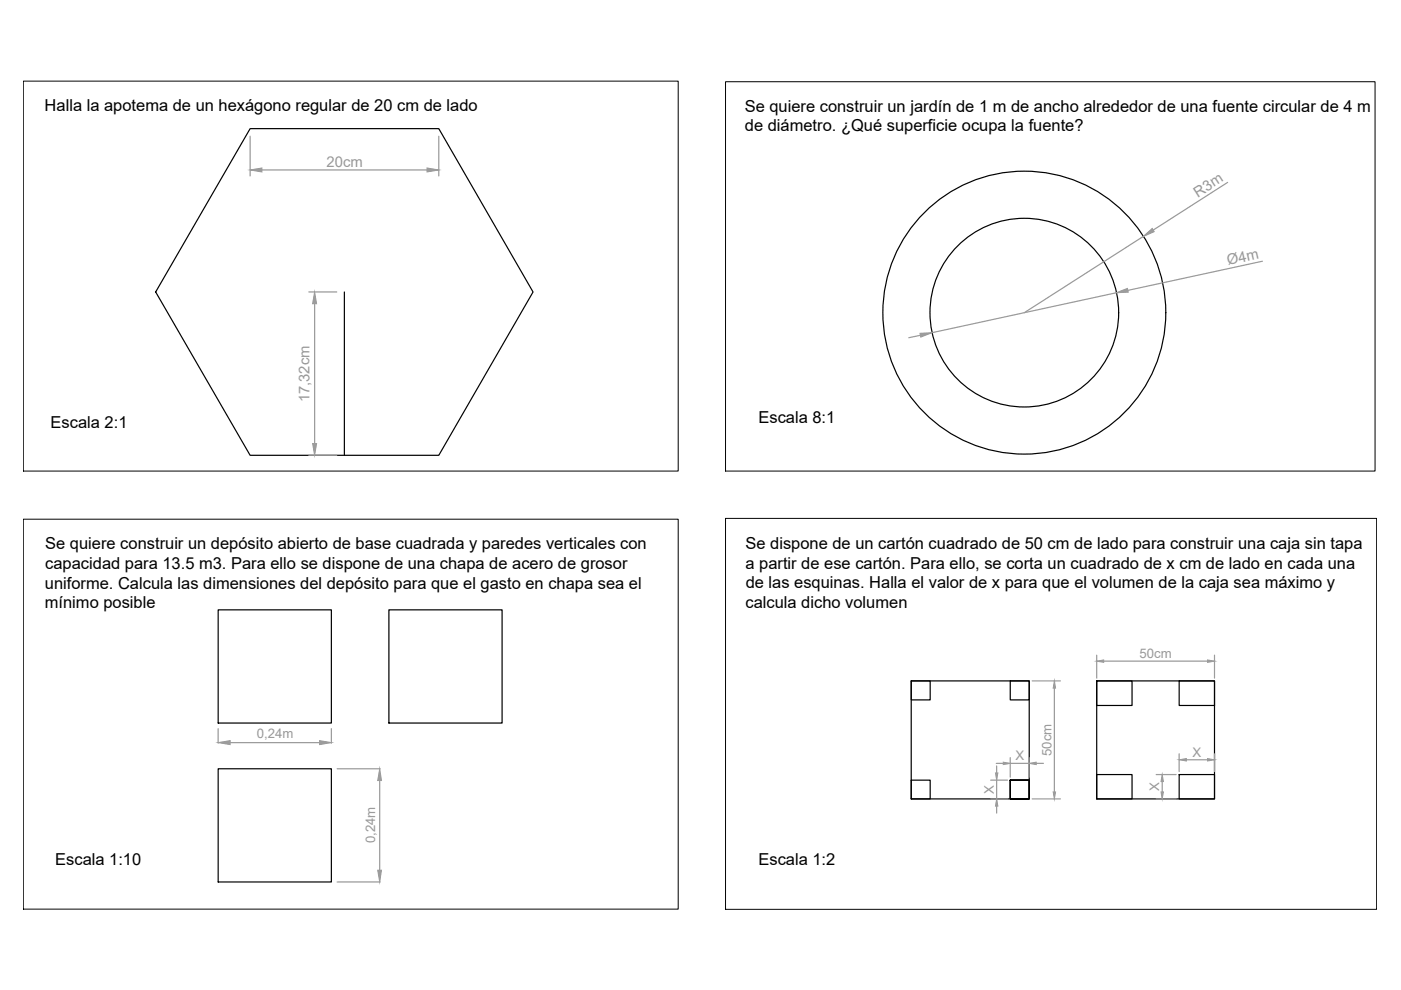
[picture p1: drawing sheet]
<svg xmlns="http://www.w3.org/2000/svg" width="297mm" height="210mm" viewBox="0 0 297 210" stroke-linecap="round" stroke-linejoin="round" font-family="sans-serif">
<!-- layer: 0 -->
<g fill="none" stroke="#000" stroke-width=".25">
<path d="M53 27.3h40l20 34.6-20 34.6h-40l-20-34.6zM73 61.9v34.6M46.3 129.3h24v24h-24zM82.5 129.3h24v24h-24zM193.2 144.4h25v25h-25zM193.2 144.4h4v4h-4zM214.2 144.4h4v4h-4zM232.5 144.4h25v25h-25zM232.5 144.4h7.5v5.2h-7.5zM250 144.4h7.5v5.2h-7.5zM46.3 163h24v24h-24zM193.2 165.4h4v4h-4z"/>
<path d="M214.2 165.4v4h4v-4h-4h4v4h-4zM232.5 164.2h7.5v5.2h-7.5zM250 164.2h7.5v5.2h-7.5z"/>
<circle cx="217.2" cy="66.3" r="30"/>
<circle cx="217.2" cy="66.3" r="20"/>
</g>
<!-- layer: cotas -->
<g fill="none" stroke="#989898" stroke-width=".25">
<path d="M53 28.9v8.4M55.5 36h35M93 28.9v8.4M260.3 38.7l-15.8 10.1M242.4 50.1l-25.2 16.2M267.7 55.4l-28.6 6.2M65.5 61.9h5.9M66.7 64.4v29.6M195.1 71.1l-2.4 .5M236.7 62.1l-39.1 8.4M65.5 96.5h5.9M232.5 138.9v4.9"/>
<path d="M257.5 138.9v4.9M46.3 154.5v3.1M48.8 157.5h19M70.3 154.5v3.1M218.8 144.4h6M223.5 145.9v22M234 140.2h22M250 159.8v3.8M257.5 159.8v3.8M71.5 163h9.1M80.5 165.5v19M210 169.4h3.6"/>
<path d="M210 165.4h3.6M211.2 161.9h1.5M211.3 162.4v1.5M211.3 165.4v4M211.3 170.9v1.5M214.2 160.6v4.2M214.2 161.9h4M218.2 160.6v4.2M218.8 169.4h6M219.7 161.9h1.5M245.1 169.4h4.3M245.1 164.2h4.3"/>
<path d="M246.4 165.7v2.2M251.5 161.1h4.5M71.5 187h9.1"/>
</g>
<g fill="#989898" stroke="#989898" stroke-width=".21">
<path d="M66.7 61.9l.4 2.5h-.8z"/>
<path d="M66.3 94h.8l-.4 2.5z"/>
<path d="M53 36l2.5-.4v.9z"/>
<path d="M90.5 35.6l2.5 .4-2.5 .5z"/>
<path d="M242.4 50.1l1.9-1.7 .4 .7z"/>
<path d="M195.1 70.7l2.5-.2-2.4 1z"/>
<path d="M236.7 62.1l2.3-1 .2 .8z"/>
<path d="M223.5 144.4l.3 1.5h-.5z"/>
<path d="M223.3 167.9h.5l-.3 1.5z"/>
<path d="M232.5 140.2l1.5-.3v.5z"/>
<path d="M256 139.9l1.5 .3-1.5 .2z"/>
<path d="M212.7 161.6l1.5 .3-1.5 .2z"/>
<path d="M218.2 161.9l1.5-.3v.5z"/>
<path d="M211.1 163.9h.5l-.3 1.5z"/>
<path d="M211.3 169.4l.3 1.5h-.5z"/>
<path d="M250 161.1l1.5-.3v.5z"/>
<path d="M256 160.8l1.5 .3-1.5 .2z"/>
<path d="M246.4 164.2l.3 1.5h-.5z"/>
<path d="M246.2 167.9h.5l-.3 1.5z"/>
<path d="M46.3 157.5l2.5-.5v.9z"/>
<path d="M67.8 157l2.5 .5-2.5 .4z"/>
<path d="M80.5 163l.4 2.5h-.8z"/>
<path d="M80.1 184.5h.8l-.4 2.5z"/>
</g>
<!-- layer: 0 -->
<path d="M4.9 17.2h138.9v82.7h-138.9zM153.8 17.3h137.7v82.6h-137.7zM4.9 110.1h138.9v82.7h-138.9zM153.8 109.9h138.1v82.9h-138.1z" fill="none" stroke="#000" stroke-width=".21"/>
<g font-size="3.5">
<text x="9.5" y="23.5">Halla la apotema de un hexágono regular de 20 cm de lado</text>
<text x="157.9" y="23.7">Se quiere construir un jardín de 1 m de ancho alrededor de una fuente circular de 4 m</text>
<text x="157.9" y="27.9">de diámetro. ¿Qué superficie ocupa la fuente?</text>
<text x="160.8" y="89.6">Escala 8:1</text>
<text x="10.7" y="90.8">Escala 2:1</text>
<text x="9.6" y="116.4">Se quiere construir un depósito abierto de base cuadrada y paredes verticales con</text>
<text x="158.1" y="116.4">Se dispone de un cartón cuadrado de 50 cm de lado para construir una caja sin tapa</text>
<text x="9.5" y="124.8">uniforme. Calcula las dimensiones del depósito para que el gasto en chapa sea el</text>
<text x="9.6" y="120.6">capacidad para 13.5 m3. Para ello se dispone de una chapa de acero de grosor</text>
<text x="158.1" y="120.6">a partir de ese cartón. Para ello, se corta un cuadrado de x cm de lado en cada una</text>
<text x="158.1" y="124.8">de las esquinas. Halla el valor de x para que el volumen de la caja sea máximo y</text>
<text x="9.5" y="129">mínimo posible</text>
<text x="158.1" y="128.9">calcula dicho volumen</text>
<text x="11.7" y="183.4">Escala 1:10</text>
<text x="160.8" y="183.4">Escala 1:2</text>
</g>
<g font-size="3.1" fill="#989898">
<text x="69.2" y="35.4">20cm</text>
<text x="254" y="41.9" transform="rotate(-33 254 41.9)">R3m</text>
<text x="260.4" y="56.2" transform="rotate(-12 260.4 56.2)">Ø4m</text>
<text x="65.6" y="85.3" transform="rotate(-90 65.6 85.3)">17,32cm</text>
</g>
<g font-size="2.8" fill="#989898">
<text x="241.6" y="139.5">50cm</text>
<text x="54.4" y="156.6">0,24m</text>
<text x="215.3" y="161.2">X</text>
<text x="222.9" y="160.3" transform="rotate(-90 222.9 160.3)">50cm</text>
<text x="252.8" y="160.5">X</text>
<text x="245.8" y="167.7" transform="rotate(-90 245.8 167.7)">X</text>
<text x="210.7" y="168.3" transform="rotate(-90 210.7 168.3)">X</text>
<text x="79.6" y="178.8" transform="rotate(-90 79.6 178.8)">0,24m</text>
</g>
</svg>
